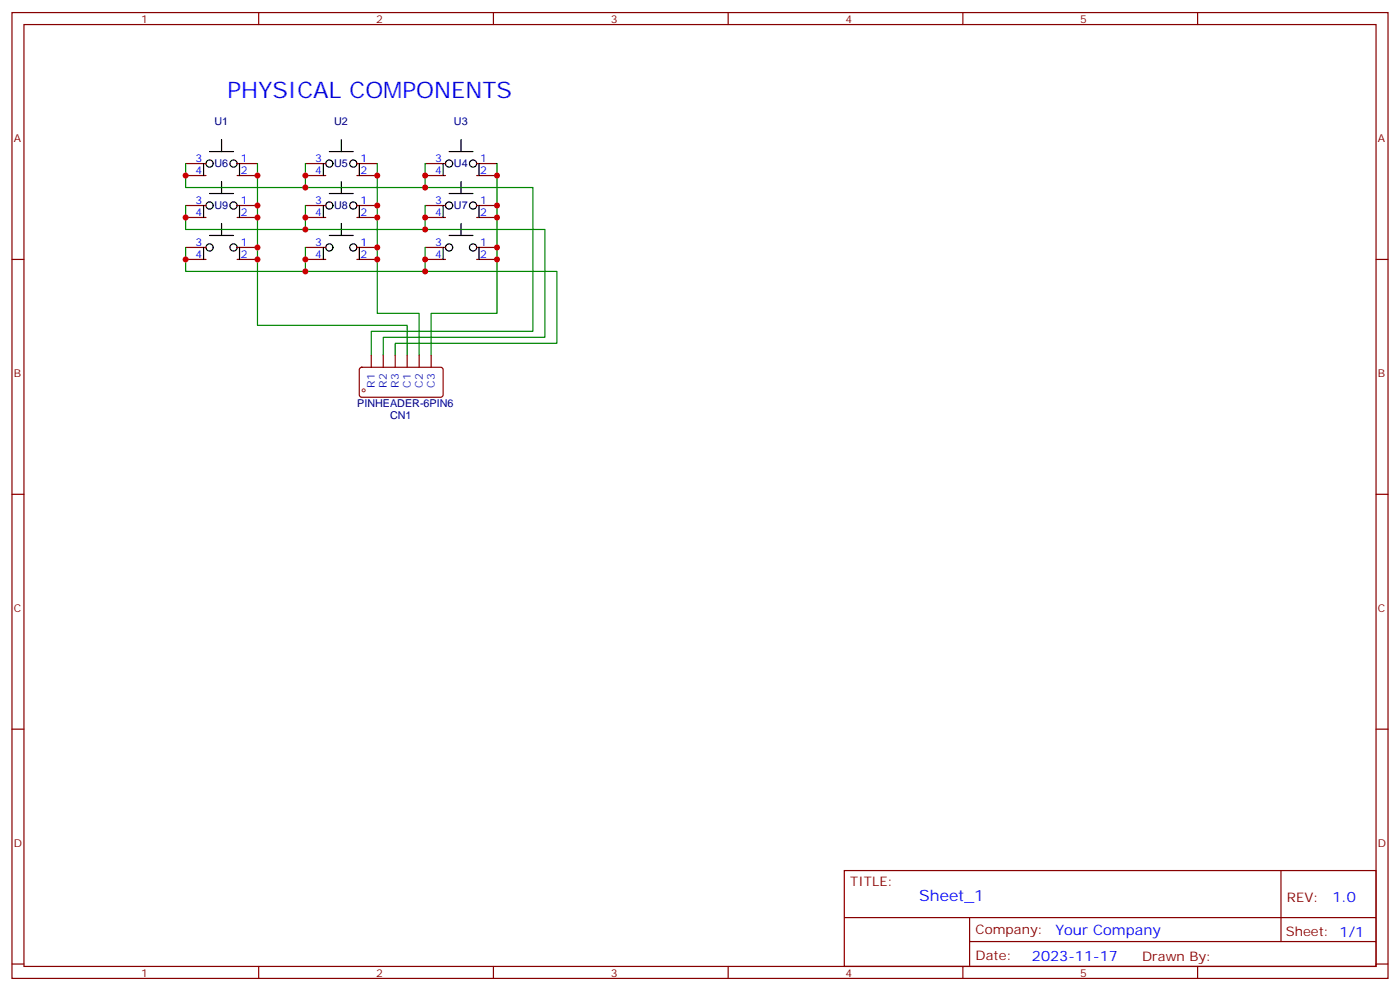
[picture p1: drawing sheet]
<svg xmlns="http://www.w3.org/2000/svg" width="412mm" height="292mm" viewBox="0 0 412 292" stroke-linecap="round" stroke-linejoin="round" font-family="sans-serif">
<g fill="none" stroke="#870000" stroke-width=".35">
<path d="M3.5 3.7h405.4v284.3h-405.4zM7.1 7.2h398.2v277.3h-398.2zM76.2 3.7v3.5M145.3 3.7v3.5M214.5 3.7v3.5M283.6 3.7v3.5M352.8 3.7v3.5M3.5 76.4h3.6M405.3 76.4h3.6M3.5 145.5h3.6M405.3 145.5h3.6M3.5 214.7h3.6"/>
<path d="M405.3 214.7h3.6M248.7 256.3h156.6v28.2h-156.6zM377.3 256.3v20.9M248.7 270.1h156.5M285.6 277.2h119.6M285.6 270.1v14.2M3.5 283.8h3.6M76.2 284.5v3.5M145.3 284.5v3.5M214.5 284.5v3.5M283.6 284.5v3.5M352.8 284.5v3.5"/>
<path d="M405.3 283.8h3.6"/>
</g>
<path d="M61.7 44.6h7.1M65.3 41.1v3.5" fill="none" stroke="#000" stroke-width=".35"/>
<g fill="#fff" stroke="#000" stroke-width=".35">
<circle cx="61.7" cy="48.2" r="1.06"/>
<circle cx="68.8" cy="48.2" r="1.06"/>
</g>
<path d="M54.7 48.2h6M54.7 51.7h6M69.8 48.2h6M69.8 51.7h6" fill="none" stroke="#870000" stroke-width=".35"/>
<path d="M60 48.2v3.5M70.6 48.2v3.5M97 44.6h7.1M100.5 41.1v3.5" fill="none" stroke="#000" stroke-width=".35"/>
<g fill="#fff" stroke="#000" stroke-width=".35">
<circle cx="97" cy="48.2" r="1.06"/>
<circle cx="104.1" cy="48.2" r="1.06"/>
</g>
<path d="M90 48.2h6M90 51.7h6M105.1 48.2h6M105.1 51.7h6" fill="none" stroke="#870000" stroke-width=".35"/>
<path d="M95.2 48.2v3.5M105.8 48.2v3.5M132.3 44.6h7M135.8 41.1v3.5" fill="none" stroke="#000" stroke-width=".35"/>
<g fill="#fff" stroke="#000" stroke-width=".35">
<circle cx="132.3" cy="48.2" r="1.06"/>
<circle cx="139.3" cy="48.2" r="1.06"/>
</g>
<path d="M125.2 48.2h6M125.2 51.7h6M140.4 48.2h6M140.4 51.7h6" fill="none" stroke="#870000" stroke-width=".35"/>
<path d="M130.5 48.2v3.5M132.3 57h7M135.8 53.4v3.6M141.1 48.2v3.5" fill="none" stroke="#000" stroke-width=".35"/>
<g fill="#fff" stroke="#000" stroke-width=".35">
<circle cx="132.3" cy="60.5" r="1.06"/>
<circle cx="139.3" cy="60.5" r="1.06"/>
</g>
<path d="M125.2 60.5h6M125.2 64h6M140.4 60.5h6M140.4 64h6" fill="none" stroke="#870000" stroke-width=".35"/>
<path d="M97 57h7.1M100.5 53.4v3.6M130.5 60.5v3.5M141.1 60.5v3.5" fill="none" stroke="#000" stroke-width=".35"/>
<g fill="#fff" stroke="#000" stroke-width=".35">
<circle cx="97" cy="60.5" r="1.06"/>
<circle cx="104.1" cy="60.5" r="1.06"/>
</g>
<path d="M90 60.5h6M90 64h6M105.1 60.5h6M105.1 64h6" fill="none" stroke="#870000" stroke-width=".35"/>
<path d="M61.7 57h7.1M65.3 53.4v3.6M95.2 60.5v3.5M105.8 60.5v3.5" fill="none" stroke="#000" stroke-width=".35"/>
<g fill="#fff" stroke="#000" stroke-width=".35">
<circle cx="61.7" cy="60.5" r="1.06"/>
<circle cx="68.8" cy="60.5" r="1.06"/>
</g>
<path d="M54.7 60.5h6M54.7 64h6M69.8 60.5h6M69.8 64h6" fill="none" stroke="#870000" stroke-width=".35"/>
<path d="M60 60.5v3.5M70.6 60.5v3.5M132.3 69.3h7M135.8 65.8v3.5" fill="none" stroke="#000" stroke-width=".35"/>
<g fill="#fff" stroke="#000" stroke-width=".35">
<circle cx="132.3" cy="72.8" r="1.06"/>
<circle cx="139.3" cy="72.8" r="1.06"/>
</g>
<path d="M125.2 72.8h6M125.2 76.4h6M140.4 72.8h6M140.4 76.4h6" fill="none" stroke="#870000" stroke-width=".35"/>
<path d="M97 69.3h7.1M100.5 65.8v3.5M130.5 72.8v3.6M141.1 72.8v3.6" fill="none" stroke="#000" stroke-width=".35"/>
<g fill="#fff" stroke="#000" stroke-width=".35">
<circle cx="97" cy="72.8" r="1.06"/>
<circle cx="104.1" cy="72.8" r="1.06"/>
</g>
<path d="M90 72.8h6M90 76.4h6M105.1 72.8h6M105.1 76.4h6" fill="none" stroke="#870000" stroke-width=".35"/>
<path d="M61.7 69.3h7.1M65.3 65.8v3.5M95.2 72.8v3.6M105.8 72.8v3.6" fill="none" stroke="#000" stroke-width=".35"/>
<g fill="#fff" stroke="#000" stroke-width=".35">
<circle cx="61.7" cy="72.8" r="1.06"/>
<circle cx="68.8" cy="72.8" r="1.06"/>
</g>
<path d="M54.7 72.8h6M54.7 76.4h6M69.8 72.8h6M69.8 76.4h6M106.1 108.3l.4-.2 23.6 .1 .4 .6v7.7l-.7 .4h-23.5l-.5-.7v-7.4zM109.4 104.6v3.5M112.9 104.6v3.5M116.4 104.6v3.5M119.9 104.6v3.5M123.5 104.6v3.5M127 104.6v3.5" fill="none" stroke="#870000" stroke-width=".35"/>
<path d="M60 72.8v3.6M70.6 72.8v3.6" fill="none" stroke="#000" stroke-width=".35"/>
<path d="M54.7 48.2v7h102.3v42.3h-47.6v7.1M75.8 48.2v47.6h44.1v8.8M90 48.2v7M111.1 48.2v44.1h12.4v12.3M125.2 48.2v7M146.4 48.2v44.1h-19.4v12.3M54.7 60.5v7.1h105.8v31.7h-47.6v5.3M54.7 72.8v7.1h109.3v21.2h-47.6v3.5M90 60.5v7.1M90 72.8v7.1M125.2 60.5v7.1M125.2 72.8v7.1" fill="none" stroke="#008700" stroke-width=".35"/>
<g fill="#c00">
<circle cx="75.8" cy="51.7" r=".88"/>
<circle cx="75.8" cy="60.5" r=".88"/>
<circle cx="75.8" cy="64" r=".88"/>
<circle cx="75.8" cy="72.8" r=".88"/>
<circle cx="75.8" cy="76.4" r=".88"/>
<circle cx="111.1" cy="51.7" r=".88"/>
<circle cx="111.1" cy="60.5" r=".88"/>
<circle cx="111.1" cy="64" r=".88"/>
<circle cx="111.1" cy="72.8" r=".88"/>
<circle cx="111.1" cy="76.4" r=".88"/>
<circle cx="146.4" cy="51.7" r=".88"/>
<circle cx="146.4" cy="60.5" r=".88"/>
<circle cx="146.4" cy="64" r=".88"/>
<circle cx="146.4" cy="72.8" r=".88"/>
<circle cx="146.4" cy="76.4" r=".88"/>
<circle cx="54.7" cy="51.7" r=".88"/>
<circle cx="90" cy="55.2" r=".88"/>
<circle cx="90" cy="51.7" r=".88"/>
<circle cx="125.2" cy="55.2" r=".88"/>
<circle cx="125.2" cy="51.7" r=".88"/>
<circle cx="90" cy="67.6" r=".88"/>
<circle cx="125.2" cy="67.6" r=".88"/>
<circle cx="54.7" cy="64" r=".88"/>
<circle cx="90" cy="64" r=".88"/>
<circle cx="125.2" cy="64" r=".88"/>
<circle cx="90" cy="79.9" r=".88"/>
<circle cx="125.2" cy="79.9" r=".88"/>
<circle cx="54.7" cy="76.4" r=".88"/>
<circle cx="90" cy="76.4" r=".88"/>
<circle cx="125.2" cy="76.4" r=".88"/>
</g>
<text font-size="6.7" fill="#00f" x="67" y="28.8">PHYSICAL COMPONENTS</text>
<text font-size="4.6" fill="#00f" x="270.8" y="265.3">Sheet_1</text>
<g font-size="4.2" fill="#00f">
<text x="392.5" y="265.6">1.0</text>
<text x="310.9" y="275.1">Your Company</text>
<text x="304" y="282.9">2023-11-17</text>
</g>
<g font-size="3.9" fill="#800">
<text x="250.5" y="260.9">TITLE:</text>
<text x="379.1" y="265.6">REV:</text>
<text x="287.4" y="275.1">Company:</text>
<text x="378.7" y="275.7">Sheet: 1/1</text>
<text x="287.4" y="282.8">Date:</text>
<text x="336.4" y="282.8">Drawn By:</text>
</g>
<g font-size="3.2" fill="#800">
<text x="41.6" y="6.7">1</text>
<text x="110.8" y="6.7">2</text>
<text x="179.9" y="6.7">3</text>
<text x="249.1" y="6.7">4</text>
<text x="318.2" y="6.7">5</text>
<text x="4.1" y="41.8">A</text>
<text x="405.9" y="41.8">A</text>
<text x="4.1" y="110.9">B</text>
<text x="405.9" y="110.9">B</text>
<text x="4.1" y="180.1">C</text>
<text x="405.9" y="180.1">C</text>
<text x="4.1" y="249.2">D</text>
<text x="405.9" y="249.2">D</text>
<text x="41.6" y="287.5">1</text>
<text x="110.8" y="287.5">2</text>
<text x="179.9" y="287.5">3</text>
<text x="249.1" y="287.5">4</text>
<text x="318.2" y="287.5">5</text>
</g>
<g font-size="3.2" fill="#000080">
<text x="63.2" y="36.9">U1</text>
<text x="98.4" y="36.9">U2</text>
<text x="133.7" y="36.9">U3</text>
<text x="63.2" y="49.2">U6</text>
<text x="98.4" y="49.2">U5</text>
<text x="133.7" y="49.2">U4</text>
<text x="63.2" y="61.6">U9</text>
<text x="98.4" y="61.6">U8</text>
<text x="133.7" y="61.6">U7</text>
<text x="105.2" y="119.9">PINHEADER-6PIN6</text>
<text x="114.9" y="123.4">CN1</text>
</g>
<g font-size="3.2" fill="#00f">
<text x="57.6" y="47.8">3</text>
<text x="70.9" y="47.8">1</text>
<text x="92.9" y="47.8">3</text>
<text x="106.2" y="47.8">1</text>
<text x="128.2" y="47.8">3</text>
<text x="141.5" y="47.8">1</text>
<text x="57.6" y="51.3">4</text>
<text x="70.9" y="51.3">2</text>
<text x="92.9" y="51.3">4</text>
<text x="106.2" y="51.3">2</text>
<text x="128.2" y="51.3">4</text>
<text x="141.5" y="51.3">2</text>
<text x="57.6" y="60.1">3</text>
<text x="57.6" y="63.7">4</text>
<text x="70.9" y="60.1">1</text>
<text x="70.9" y="63.7">2</text>
<text x="92.9" y="60.1">3</text>
<text x="92.9" y="63.7">4</text>
<text x="106.2" y="60.1">1</text>
<text x="106.2" y="63.7">2</text>
<text x="128.2" y="60.1">3</text>
<text x="128.2" y="63.7">4</text>
<text x="141.5" y="60.1">1</text>
<text x="141.5" y="63.7">2</text>
<text x="57.6" y="72.5">3</text>
<text x="57.6" y="76">4</text>
<text x="70.9" y="72.5">1</text>
<text x="70.9" y="76">2</text>
<text x="92.9" y="72.5">3</text>
<text x="92.9" y="76">4</text>
<text x="106.2" y="72.5">1</text>
<text x="106.2" y="76">2</text>
<text x="128.2" y="72.5">3</text>
<text x="128.2" y="76">4</text>
<text x="141.5" y="72.5">1</text>
<text x="141.5" y="76">2</text>
</g>
<g font-size="3.2" fill="#03c">
<text x="110.4" y="114.1" transform="rotate(-90 110.4 114.1)">R1</text>
<text x="113.9" y="114.1" transform="rotate(-90 113.9 114.1)">R2</text>
<text x="117.5" y="114.1" transform="rotate(-90 117.5 114.1)">R3</text>
<text x="121" y="114.1" transform="rotate(-90 121 114.1)">C1</text>
<text x="124.5" y="114.1" transform="rotate(-90 124.5 114.1)">C2</text>
<text x="128.1" y="114.1" transform="rotate(-90 128.1 114.1)">C3</text>
</g>
</svg>
